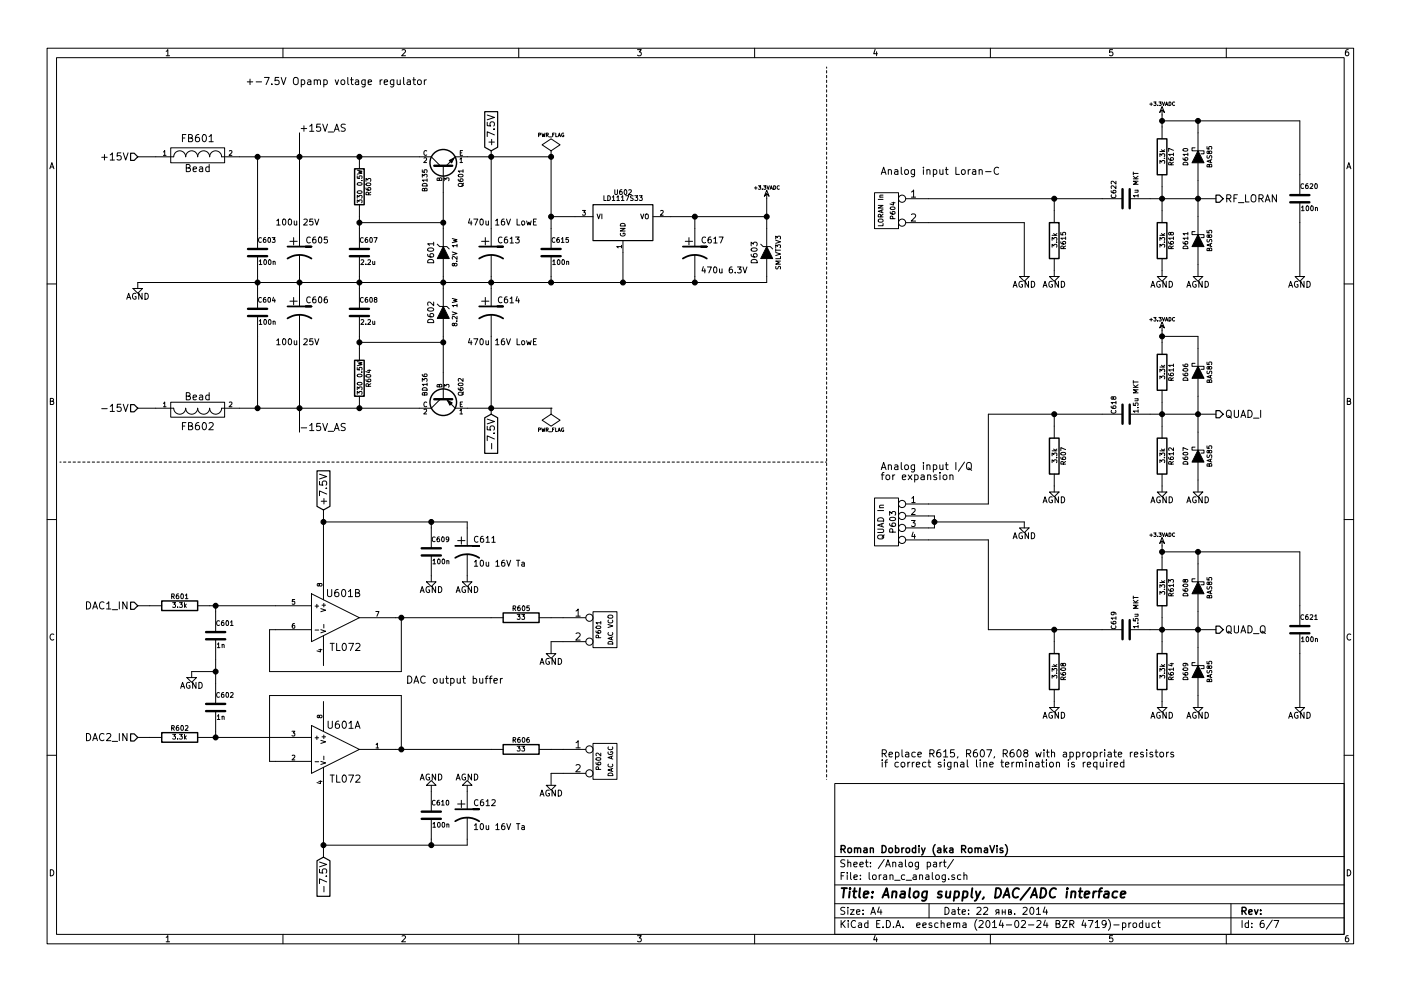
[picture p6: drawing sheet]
EESchema Schematic File Version 2
LIBS:74xx_seppower
LIBS:power
LIBS:device
LIBS:transistors
LIBS:conn
LIBS:linear
LIBS:regul
LIBS:cmos4000
LIBS:adc-dac
LIBS:memory
LIBS:xilinx
LIBS:special
LIBS:microcontrollers
LIBS:dsp
LIBS:microchip
LIBS:analog_switches
LIBS:motorola
LIBS:texas
LIBS:intel
LIBS:audio
LIBS:interface
LIBS:digital-audio
LIBS:philips
LIBS:display
LIBS:cypress
LIBS:siliconi
LIBS:opto
LIBS:atmel
LIBS:contrib
LIBS:valves
LIBS:stm32
LIBS:lan8720
LIBS:hole
LIBS:ts8121
LIBS:74xgxx
LIBS:ac-dc
LIBS:brooktre
LIBS:cmos_ieee
LIBS:dc-dc
LIBS:elec-unifil
LIBS:ftdi
LIBS:gennum
LIBS:graphic
LIBS:hc11
LIBS:logo
LIBS:microchip1
LIBS:microchip_pic10mcu
LIBS:microchip_pic12mcu
LIBS:microchip_pic16mcu
LIBS:msp430
LIBS:nxp_armmcu
LIBS:powerint
LIBS:pspice
LIBS:references
LIBS:relays
LIBS:rfcom
LIBS:sensors
LIBS:stm8
LIBS:supertex
LIBS:transf
LIBS:video
LIBS:led_holder
LIBS:crystal_shielded
LIBS:conn_2s
LIBS:loran_c_proc_board-cache
EELAYER 24 0
EELAYER END
$Descr A4 11693 8268
encoding utf-8
Sheet 6 7
Title "Analog supply, DAC/ADC interface"
Date "22 янв. 2014"
Rev ""
Comp "Roman Dobrodiy (aka RomaVis)"
Comment1 ""
Comment2 ""
Comment3 ""
Comment4 ""
$EndDescr
Text HLabel 1150 1300 0    60   Input ~ 0
+15V
Text HLabel 1150 3400 0    60   Input ~ 0
-15V
$Comp
L R R603
U 1 1
P 3000 1550
F 0 "R603" V 3080 1550 40  0000 C CNN
F 1 "330 0.5W" V 3007 1551 40  0000 C CNN
F 2 "w_pth_resistors:RC05" V 2930 1550 30  0001 C CNN
F 3 "" H 3000 1550 30  0000 C CNN
	1    3000 1550
	1    0    0    -1  
$EndComp
$Comp
L ZENER D601
U 1 1
P 3700 2100
F 0 "D601" H 3700 2200 50  0000 C CNN
F 1 "8.2V 1W" H 3700 2000 40  0000 C CNN
F 2 "w_pth_diodes:diode_do41" H 3700 2100 60  0001 C CNN
F 3 "" H 3700 2100 60  0000 C CNN
	1    3700 2100
	0    -1   -1   0   
$EndComp
$Comp
L BD135 Q601
U 1 1
P 3700 1400
F 0 "Q601" H 3700 1250 40  0000 R CNN
F 1 "BD135" H 3700 1550 40  0000 R CNN
F 2 "Housings_SOT:SOT126_SOT32_Housing_Vertical_BigPads" H 3580 1500 29  0001 C CNN
F 3 "" H 3700 1400 60  0000 C CNN
	1    3700 1400
	0    -1   -1   0   
$EndComp
$Comp
L BD136 Q602
U 1 1
P 3700 3300
F 0 "Q602" H 3700 3150 40  0000 R CNN
F 1 "BD136" H 3700 3450 40  0000 R CNN
F 2 "Housings_SOT:SOT126_SOT32_Housing_Vertical_BigPads" H 3580 3400 29  0001 C CNN
F 3 "" H 3700 3300 60  0000 C CNN
	1    3700 3300
	0    -1   1    0   
$EndComp
$Comp
L CP1 C613
U 1 1
P 4100 2100
F 0 "C613" H 4150 2200 50  0000 L CNN
F 1 "470u 16V LowE" H 3900 2350 50  0000 L CNN
F 2 "w_pth_capacitors:CP_10x12.5mm" H 4100 2100 60  0001 C CNN
F 3 "" H 4100 2100 60  0000 C CNN
	1    4100 2100
	1    0    0    -1  
$EndComp
$Comp
L CP1 C605
U 1 1
P 2500 2100
F 0 "C605" H 2550 2200 50  0000 L CNN
F 1 "100u 25V" H 2300 2350 50  0000 L CNN
F 2 "w_pth_capacitors:CP_6.3x11mm" H 2500 2100 60  0001 C CNN
F 3 "" H 2500 2100 60  0000 C CNN
	1    2500 2100
	1    0    0    -1  
$EndComp
$Comp
L C C603
U 1 1
P 2150 2100
F 0 "C603" H 2150 2200 40  0000 L CNN
F 1 "100n" H 2156 2015 40  0000 L CNN
F 2 "w_smd_capacitors:c_1206" H 2188 1950 30  0001 C CNN
F 3 "" H 2150 2100 60  0000 C CNN
	1    2150 2100
	1    0    0    -1  
$EndComp
$Comp
L FILTER FB601
U 1 1
P 1650 1300
F 0 "FB601" H 1650 1450 60  0000 C CNN
F 1 "Bead" H 1650 1200 60  0000 C CNN
F 2 "w_pth_resistors:RC07" H 1650 1300 60  0001 C CNN
F 3 "" H 1650 1300 60  0000 C CNN
	1    1650 1300
	1    0    0    -1  
$EndComp
$Comp
L C C615
U 1 1
P 4600 2100
F 0 "C615" H 4600 2200 40  0000 L CNN
F 1 "100n" H 4606 2015 40  0000 L CNN
F 2 "w_smd_capacitors:c_1206" H 4638 1950 30  0001 C CNN
F 3 "" H 4600 2100 60  0000 C CNN
	1    4600 2100
	1    0    0    -1  
$EndComp
$Comp
L NCP1117ST33T3G U602
U 1 1
P 5200 1850
F 0 "U602" H 5200 2100 40  0000 C CNN
F 1 "LD1117S33" H 5200 2050 40  0000 C CNN
F 2 "SMD_Packages:SOT223" H 5200 1850 60  0001 C CNN
F 3 "" H 5200 1850 60  0000 C CNN
	1    5200 1850
	1    0    0    -1  
$EndComp
$Comp
L +3.3VADC #PWR0110
U 1 1
P 6400 1650
F 0 "#PWR0110" H 6400 1770 20  0001 C CNN
F 1 "+3.3VADC" H 6400 1740 30  0000 C CNN
F 2 "" H 6400 1650 60  0000 C CNN
F 3 "" H 6400 1650 60  0000 C CNN
	1    6400 1650
	1    0    0    -1  
$EndComp
$Comp
L C C604
U 1 1
P 2150 2600
F 0 "C604" H 2150 2700 40  0000 L CNN
F 1 "100n" H 2156 2515 40  0000 L CNN
F 2 "w_smd_capacitors:c_1206" H 2188 2450 30  0001 C CNN
F 3 "" H 2150 2600 60  0000 C CNN
	1    2150 2600
	1    0    0    -1  
$EndComp
$Comp
L FILTER FB602
U 1 1
P 1650 3400
F 0 "FB602" H 1650 3550 60  0000 C CNN
F 1 "Bead" H 1650 3300 60  0000 C CNN
F 2 "w_pth_resistors:RC07" H 1650 3400 60  0001 C CNN
F 3 "" H 1650 3400 60  0000 C CNN
	1    1650 3400
	1    0    0    1   
$EndComp
$Comp
L CP1 C606
U 1 1
P 2500 2600
F 0 "C606" H 2550 2700 50  0000 L CNN
F 1 "100u 25V" H 2300 2350 50  0000 L CNN
F 2 "w_pth_capacitors:CP_6.3x11mm" H 2500 2600 60  0001 C CNN
F 3 "" H 2500 2600 60  0000 C CNN
	1    2500 2600
	1    0    0    -1  
$EndComp
$Comp
L ZENER D602
U 1 1
P 3700 2600
F 0 "D602" H 3700 2700 50  0000 C CNN
F 1 "8.2V 1W" H 3700 2500 40  0000 C CNN
F 2 "w_pth_diodes:diode_do41" H 3700 2600 60  0001 C CNN
F 3 "" H 3700 2600 60  0000 C CNN
	1    3700 2600
	0    -1   -1   0   
$EndComp
$Comp
L R R604
U 1 1
P 3000 3150
F 0 "R604" V 3080 3150 40  0000 C CNN
F 1 "330 0.5W" V 3007 3151 40  0000 C CNN
F 2 "w_pth_resistors:RC05" V 2930 3150 30  0001 C CNN
F 3 "" H 3000 3150 30  0000 C CNN
	1    3000 3150
	1    0    0    -1  
$EndComp
$Comp
L CP1 C614
U 1 1
P 4100 2600
F 0 "C614" H 4150 2700 50  0000 L CNN
F 1 "470u 16V LowE" H 3900 2350 50  0000 L CNN
F 2 "w_pth_capacitors:CP_10x12.5mm" H 4100 2600 60  0001 C CNN
F 3 "" H 4100 2600 60  0000 C CNN
	1    4100 2600
	1    0    0    -1  
$EndComp
Text GLabel 4100 1250 1    60   Input ~ 0
+7.5V
Text GLabel 4100 3450 3    60   Input ~ 0
-7.5V
$Comp
L AGND #PWR0111
U 1 1
P 1150 2400
F 0 "#PWR0111" H 1150 2400 40  0001 C CNN
F 1 "AGND" H 1150 2330 50  0000 C CNN
F 2 "" H 1150 2400 60  0000 C CNN
F 3 "" H 1150 2400 60  0000 C CNN
	1    1150 2400
	1    0    0    -1  
$EndComp
$Comp
L TL072 U601
U 2 1
P 2800 5150
F 0 "U601" H 2750 5350 60  0000 L CNN
F 1 "TL072" H 2750 4900 60  0000 L CNN
F 2 "w_smd_dil:so-8" H 2800 5150 60  0001 C CNN
F 3 "" H 2800 5150 60  0000 C CNN
	2    2800 5150
	1    0    0    -1  
$EndComp
$Comp
L TL072 U601
U 1 1
P 2800 6250
F 0 "U601" H 2750 6450 60  0000 L CNN
F 1 "TL072" H 2750 6000 60  0000 L CNN
F 2 "w_smd_dil:so-8" H 2800 6250 60  0001 C CNN
F 3 "" H 2800 6250 60  0000 C CNN
	1    2800 6250
	1    0    0    -1  
$EndComp
Text GLabel 2700 7150 3    60   Input ~ 0
-7.5V
Text GLabel 2700 4250 1    60   Input ~ 0
+7.5V
$Comp
L C C609
U 1 1
P 3600 4600
F 0 "C609" H 3600 4700 40  0000 L CNN
F 1 "100n" H 3606 4515 40  0000 L CNN
F 2 "w_smd_capacitors:c_1206" H 3638 4450 30  0001 C CNN
F 3 "" H 3600 4600 60  0000 C CNN
	1    3600 4600
	1    0    0    -1  
$EndComp
$Comp
L CP1 C611
U 1 1
P 3900 4600
F 0 "C611" H 3950 4700 50  0000 L CNN
F 1 "10u 16V Ta" H 3950 4500 50  0000 L CNN
F 2 "w_smd_capacitors:c_tant_B" H 3900 4600 60  0001 C CNN
F 3 "" H 3900 4600 60  0000 C CNN
	1    3900 4600
	1    0    0    -1  
$EndComp
$Comp
L R R605
U 1 1
P 4350 5150
F 0 "R605" V 4430 5150 40  0000 C CNN
F 1 "33" V 4357 5151 40  0000 C CNN
F 2 "w_smd_resistors:r_0805" V 4280 5150 30  0001 C CNN
F 3 "" H 4350 5150 30  0000 C CNN
	1    4350 5150
	0    -1   -1   0   
$EndComp
$Comp
L R R606
U 1 1
P 4350 6250
F 0 "R606" V 4430 6250 40  0000 C CNN
F 1 "33" V 4357 6251 40  0000 C CNN
F 2 "w_smd_resistors:r_0805" V 4280 6250 30  0001 C CNN
F 3 "" H 4350 6250 30  0000 C CNN
	1    4350 6250
	0    -1   -1   0   
$EndComp
$Comp
L CONN_2 P601
U 1 1
P 5050 5250
F 0 "P601" V 5000 5250 40  0000 C CNN
F 1 "DAC VCO" V 5100 5250 40  0000 C CNN
F 2 "w_conn_kk100:kk100_22-23-2021" H 5050 5250 60  0001 C CNN
F 3 "" H 5050 5250 60  0000 C CNN
	1    5050 5250
	1    0    0    -1  
$EndComp
$Comp
L AGND #PWR0112
U 1 1
P 3600 4850
F 0 "#PWR0112" H 3600 4850 40  0001 C CNN
F 1 "AGND" H 3600 4780 50  0000 C CNN
F 2 "" H 3600 4850 60  0000 C CNN
F 3 "" H 3600 4850 60  0000 C CNN
	1    3600 4850
	1    0    0    -1  
$EndComp
$Comp
L AGND #PWR0113
U 1 1
P 3900 4850
F 0 "#PWR0113" H 3900 4850 40  0001 C CNN
F 1 "AGND" H 3900 4780 50  0000 C CNN
F 2 "" H 3900 4850 60  0000 C CNN
F 3 "" H 3900 4850 60  0000 C CNN
	1    3900 4850
	1    0    0    -1  
$EndComp
$Comp
L C C610
U 1 1
P 3600 6800
F 0 "C610" H 3600 6900 40  0000 L CNN
F 1 "100n" H 3606 6715 40  0000 L CNN
F 2 "w_smd_capacitors:c_1206" H 3638 6650 30  0001 C CNN
F 3 "" H 3600 6800 60  0000 C CNN
	1    3600 6800
	1    0    0    -1  
$EndComp
$Comp
L CP1 C612
U 1 1
P 3900 6800
F 0 "C612" H 3950 6900 50  0000 L CNN
F 1 "10u 16V Ta" H 3950 6700 50  0000 L CNN
F 2 "w_smd_capacitors:c_tant_B" H 3900 6800 60  0001 C CNN
F 3 "" H 3900 6800 60  0000 C CNN
	1    3900 6800
	1    0    0    -1  
$EndComp
$Comp
L AGND #PWR0114
U 1 1
P 3600 6550
F 0 "#PWR0114" H 3600 6550 40  0001 C CNN
F 1 "AGND" H 3600 6480 50  0000 C CNN
F 2 "" H 3600 6550 60  0000 C CNN
F 3 "" H 3600 6550 60  0000 C CNN
	1    3600 6550
	1    0    0    1   
$EndComp
$Comp
L AGND #PWR0115
U 1 1
P 3900 6550
F 0 "#PWR0115" H 3900 6550 40  0001 C CNN
F 1 "AGND" H 3900 6480 50  0000 C CNN
F 2 "" H 3900 6550 60  0000 C CNN
F 3 "" H 3900 6550 60  0000 C CNN
	1    3900 6550
	1    0    0    1   
$EndComp
$Comp
L PWR_FLAG #FLG0116
U 1 1
P 4600 1300
F 0 "#FLG0116" H 4600 1395 30  0001 C CNN
F 1 "PWR_FLAG" H 4600 1480 30  0000 C CNN
F 2 "" H 4600 1300 60  0000 C CNN
F 3 "" H 4600 1300 60  0000 C CNN
	1    4600 1300
	1    0    0    -1  
$EndComp
$Comp
L PWR_FLAG #FLG0117
U 1 1
P 4600 3400
F 0 "#FLG0117" H 4600 3495 30  0001 C CNN
F 1 "PWR_FLAG" H 4600 3580 30  0000 C CNN
F 2 "" H 4600 3400 60  0000 C CNN
F 3 "" H 4600 3400 60  0000 C CNN
	1    4600 3400
	-1   0    0    1   
$EndComp
$Comp
L CONN_2 P602
U 1 1
P 5050 6350
F 0 "P602" V 5000 6350 40  0000 C CNN
F 1 "DAC AGC" V 5100 6350 40  0000 C CNN
F 2 "w_conn_kk100:kk100_22-23-2021" H 5050 6350 60  0001 C CNN
F 3 "" H 5050 6350 60  0000 C CNN
	1    5050 6350
	1    0    0    -1  
$EndComp
$Comp
L AGND #PWR0118
U 1 1
P 4600 5450
F 0 "#PWR0118" H 4600 5450 40  0001 C CNN
F 1 "AGND" H 4600 5380 50  0000 C CNN
F 2 "" H 4600 5450 60  0000 C CNN
F 3 "" H 4600 5450 60  0000 C CNN
	1    4600 5450
	1    0    0    -1  
$EndComp
$Comp
L AGND #PWR0119
U 1 1
P 4600 6550
F 0 "#PWR0119" H 4600 6550 40  0001 C CNN
F 1 "AGND" H 4600 6480 50  0000 C CNN
F 2 "" H 4600 6550 60  0000 C CNN
F 3 "" H 4600 6550 60  0000 C CNN
	1    4600 6550
	1    0    0    -1  
$EndComp
Text HLabel 1150 5050 0    60   Input ~ 0
DAC1_IN
Text HLabel 1150 6150 0    60   Input ~ 0
DAC2_IN
Text Notes 4200 5700 2    60   ~ 0
DAC output buffer
$Comp
L R R601
U 1 1
P 1500 5050
F 0 "R601" V 1580 5050 40  0000 C CNN
F 1 "3.3k" V 1507 5051 40  0000 C CNN
F 2 "w_smd_resistors:r_1206" V 1430 5050 30  0001 C CNN
F 3 "" H 1500 5050 30  0000 C CNN
	1    1500 5050
	0    -1   -1   0   
$EndComp
$Comp
L R R602
U 1 1
P 1500 6150
F 0 "R602" V 1580 6150 40  0000 C CNN
F 1 "3.3k" V 1507 6151 40  0000 C CNN
F 2 "w_smd_resistors:r_1206" V 1430 6150 30  0001 C CNN
F 3 "" H 1500 6150 30  0000 C CNN
	1    1500 6150
	0    -1   -1   0   
$EndComp
$Comp
L C C601
U 1 1
P 1800 5300
F 0 "C601" H 1800 5400 40  0000 L CNN
F 1 "1n" H 1806 5215 40  0000 L CNN
F 2 "w_smd_capacitors:c_1206" H 1838 5150 30  0001 C CNN
F 3 "" H 1800 5300 60  0000 C CNN
	1    1800 5300
	1    0    0    -1  
$EndComp
$Comp
L C C602
U 1 1
P 1800 5900
F 0 "C602" H 1800 6000 40  0000 L CNN
F 1 "1n" H 1806 5815 40  0000 L CNN
F 2 "w_smd_capacitors:c_1206" H 1838 5750 30  0001 C CNN
F 3 "" H 1800 5900 60  0000 C CNN
	1    1800 5900
	1    0    0    -1  
$EndComp
$Comp
L AGND #PWR0120
U 1 1
P 1600 5650
F 0 "#PWR0120" H 1600 5650 40  0001 C CNN
F 1 "AGND" H 1600 5580 50  0000 C CNN
F 2 "" H 1600 5650 60  0000 C CNN
F 3 "" H 1600 5650 60  0000 C CNN
	1    1600 5650
	1    0    0    -1  
$EndComp
Text Notes 2050 700  0    60   ~ 0
+-7.5V Opamp voltage regulator
$Comp
L AGND #PWR0121
U 1 1
P 8550 4400
F 0 "#PWR0121" H 8550 4400 40  0001 C CNN
F 1 "AGND" H 8550 4330 50  0000 C CNN
F 2 "" H 8550 4400 60  0000 C CNN
F 3 "" H 8550 4400 60  0000 C CNN
	1    8550 4400
	-1   0    0    -1  
$EndComp
$Comp
L C C618
U 1 1
P 9400 3450
F 0 "C618" H 9400 3550 40  0000 L CNN
F 1 "1.5u MKT" H 9406 3365 40  0000 L CNN
F 2 "w_pth_capacitors:cnp_7x6mm" H 9438 3300 30  0001 C CNN
F 3 "" H 9400 3450 60  0000 C CNN
	1    9400 3450
	0    -1   -1   0   
$EndComp
$Comp
L R R611
U 1 1
P 9700 3100
F 0 "R611" V 9780 3100 40  0000 C CNN
F 1 "3.3k" V 9707 3101 40  0000 C CNN
F 2 "w_smd_resistors:r_1206" V 9630 3100 30  0001 C CNN
F 3 "" H 9700 3100 30  0000 C CNN
	1    9700 3100
	1    0    0    -1  
$EndComp
$Comp
L R R612
U 1 1
P 9700 3800
F 0 "R612" V 9780 3800 40  0000 C CNN
F 1 "3.3k" V 9707 3801 40  0000 C CNN
F 2 "w_smd_resistors:r_1206" V 9630 3800 30  0001 C CNN
F 3 "" H 9700 3800 30  0000 C CNN
	1    9700 3800
	1    0    0    -1  
$EndComp
$Comp
L R R607
U 1 1
P 8800 3800
F 0 "R607" V 8880 3800 40  0000 C CNN
F 1 "3.3k" V 8807 3801 40  0000 C CNN
F 2 "w_smd_resistors:r_1206" V 8730 3800 30  0001 C CNN
F 3 "" H 8800 3800 30  0000 C CNN
	1    8800 3800
	1    0    0    -1  
$EndComp
$Comp
L AGND #PWR0122
U 1 1
P 8800 4100
F 0 "#PWR0122" H 8800 4100 40  0001 C CNN
F 1 "AGND" H 8800 4030 50  0000 C CNN
F 2 "" H 8800 4100 60  0000 C CNN
F 3 "" H 8800 4100 60  0000 C CNN
	1    8800 4100
	-1   0    0    -1  
$EndComp
$Comp
L DIODESCH D606
U 1 1
P 10000 3100
F 0 "D606" H 10000 3200 40  0000 C CNN
F 1 "BAS85" H 10000 3000 40  0000 C CNN
F 2 "w_smd_diode:sod80c" H 10000 3100 60  0001 C CNN
F 3 "" H 10000 3100 60  0000 C CNN
	1    10000 3100
	0    -1   -1   0   
$EndComp
$Comp
L DIODESCH D607
U 1 1
P 10000 3800
F 0 "D607" H 10000 3900 40  0000 C CNN
F 1 "BAS85" H 10000 3700 40  0000 C CNN
F 2 "w_smd_diode:sod80c" H 10000 3800 60  0001 C CNN
F 3 "" H 10000 3800 60  0000 C CNN
	1    10000 3800
	0    -1   -1   0   
$EndComp
$Comp
L AGND #PWR0123
U 1 1
P 9700 4100
F 0 "#PWR0123" H 9700 4100 40  0001 C CNN
F 1 "AGND" H 9700 4030 50  0000 C CNN
F 2 "" H 9700 4100 60  0000 C CNN
F 3 "" H 9700 4100 60  0000 C CNN
	1    9700 4100
	-1   0    0    -1  
$EndComp
$Comp
L AGND #PWR0124
U 1 1
P 10000 4100
F 0 "#PWR0124" H 10000 4100 40  0001 C CNN
F 1 "AGND" H 10000 4030 50  0000 C CNN
F 2 "" H 10000 4100 60  0000 C CNN
F 3 "" H 10000 4100 60  0000 C CNN
	1    10000 4100
	-1   0    0    -1  
$EndComp
$Comp
L +3.3VADC #PWR0125
U 1 1
P 9700 2750
F 0 "#PWR0125" H 9700 2870 20  0001 C CNN
F 1 "+3.3VADC" H 9700 2840 30  0000 C CNN
F 2 "" H 9700 2750 60  0000 C CNN
F 3 "" H 9700 2750 60  0000 C CNN
	1    9700 2750
	1    0    0    -1  
$EndComp
$Comp
L ZENER D603
U 1 1
P 6400 2100
F 0 "D603" H 6400 2200 50  0000 C CNN
F 1 "SMLVT3V3" H 6400 2000 40  0000 C CNN
F 2 "w_smd_diode:do214aa" H 6400 2100 60  0001 C CNN
F 3 "" H 6400 2100 60  0000 C CNN
	1    6400 2100
	0    -1   -1   0   
$EndComp
Text HLabel 10150 3450 2    60   Output ~ 0
QUAD_I
$Comp
L C C620
U 1 1
P 10850 1650
F 0 "C620" H 10850 1750 40  0000 L CNN
F 1 "100n" H 10856 1565 40  0000 L CNN
F 2 "w_smd_capacitors:c_1206" H 10888 1500 30  0001 C CNN
F 3 "" H 10850 1650 60  0000 C CNN
	1    10850 1650
	1    0    0    -1  
$EndComp
$Comp
L C C619
U 1 1
P 9400 5250
F 0 "C619" H 9400 5350 40  0000 L CNN
F 1 "1.5u MKT" H 9406 5165 40  0000 L CNN
F 2 "w_pth_capacitors:cnp_7x6mm" H 9438 5100 30  0001 C CNN
F 3 "" H 9400 5250 60  0000 C CNN
	1    9400 5250
	0    -1   -1   0   
$EndComp
$Comp
L R R613
U 1 1
P 9700 4900
F 0 "R613" V 9780 4900 40  0000 C CNN
F 1 "3.3k" V 9707 4901 40  0000 C CNN
F 2 "w_smd_resistors:r_1206" V 9630 4900 30  0001 C CNN
F 3 "" H 9700 4900 30  0000 C CNN
	1    9700 4900
	1    0    0    -1  
$EndComp
$Comp
L R R614
U 1 1
P 9700 5600
F 0 "R614" V 9780 5600 40  0000 C CNN
F 1 "3.3k" V 9707 5601 40  0000 C CNN
F 2 "w_smd_resistors:r_1206" V 9630 5600 30  0001 C CNN
F 3 "" H 9700 5600 30  0000 C CNN
	1    9700 5600
	1    0    0    -1  
$EndComp
$Comp
L R R608
U 1 1
P 8800 5600
F 0 "R608" V 8880 5600 40  0000 C CNN
F 1 "3.3k" V 8807 5601 40  0000 C CNN
F 2 "w_smd_resistors:r_1206" V 8730 5600 30  0001 C CNN
F 3 "" H 8800 5600 30  0000 C CNN
	1    8800 5600
	1    0    0    -1  
$EndComp
$Comp
L AGND #PWR0126
U 1 1
P 8800 5900
F 0 "#PWR0126" H 8800 5900 40  0001 C CNN
F 1 "AGND" H 8800 5830 50  0000 C CNN
F 2 "" H 8800 5900 60  0000 C CNN
F 3 "" H 8800 5900 60  0000 C CNN
	1    8800 5900
	-1   0    0    -1  
$EndComp
$Comp
L DIODESCH D608
U 1 1
P 10000 4900
F 0 "D608" H 10000 5000 40  0000 C CNN
F 1 "BAS85" H 10000 4800 40  0000 C CNN
F 2 "w_smd_diode:sod80c" H 10000 4900 60  0001 C CNN
F 3 "" H 10000 4900 60  0000 C CNN
	1    10000 4900
	0    -1   -1   0   
$EndComp
$Comp
L DIODESCH D609
U 1 1
P 10000 5600
F 0 "D609" H 10000 5700 40  0000 C CNN
F 1 "BAS85" H 10000 5500 40  0000 C CNN
F 2 "w_smd_diode:sod80c" H 10000 5600 60  0001 C CNN
F 3 "" H 10000 5600 60  0000 C CNN
	1    10000 5600
	0    -1   -1   0   
$EndComp
$Comp
L AGND #PWR0127
U 1 1
P 9700 5900
F 0 "#PWR0127" H 9700 5900 40  0001 C CNN
F 1 "AGND" H 9700 5830 50  0000 C CNN
F 2 "" H 9700 5900 60  0000 C CNN
F 3 "" H 9700 5900 60  0000 C CNN
	1    9700 5900
	-1   0    0    -1  
$EndComp
$Comp
L AGND #PWR0128
U 1 1
P 10000 5900
F 0 "#PWR0128" H 10000 5900 40  0001 C CNN
F 1 "AGND" H 10000 5830 50  0000 C CNN
F 2 "" H 10000 5900 60  0000 C CNN
F 3 "" H 10000 5900 60  0000 C CNN
	1    10000 5900
	-1   0    0    -1  
$EndComp
$Comp
L +3.3VADC #PWR0129
U 1 1
P 9700 4550
F 0 "#PWR0129" H 9700 4670 20  0001 C CNN
F 1 "+3.3VADC" H 9700 4640 30  0000 C CNN
F 2 "" H 9700 4550 60  0000 C CNN
F 3 "" H 9700 4550 60  0000 C CNN
	1    9700 4550
	1    0    0    -1  
$EndComp
Text HLabel 10150 5250 2    60   Output ~ 0
QUAD_Q
$Comp
L C C621
U 1 1
P 10850 5250
F 0 "C621" H 10850 5350 40  0000 L CNN
F 1 "100n" H 10856 5165 40  0000 L CNN
F 2 "w_smd_capacitors:c_1206" H 10888 5100 30  0001 C CNN
F 3 "" H 10850 5250 60  0000 C CNN
	1    10850 5250
	1    0    0    -1  
$EndComp
$Comp
L AGND #PWR0130
U 1 1
P 10850 5900
F 0 "#PWR0130" H 10850 5900 40  0001 C CNN
F 1 "AGND" H 10850 5830 50  0000 C CNN
F 2 "" H 10850 5900 60  0000 C CNN
F 3 "" H 10850 5900 60  0000 C CNN
	1    10850 5900
	-1   0    0    -1  
$EndComp
Text Notes 7350 4000 0    60   ~ 0
Analog input I/Q\nfor expansion
$Comp
L CP1 C617
U 1 1
P 5800 2100
F 0 "C617" H 5850 2200 50  0000 L CNN
F 1 "470u 6.3V" H 5850 1950 50  0000 L CNN
F 2 "w_pth_capacitors:CP_6.3x11mm" H 5800 2100 60  0001 C CNN
F 3 "" H 5800 2100 60  0000 C CNN
	1    5800 2100
	1    0    0    -1  
$EndComp
Text Label 2500 1100 0    60   ~ 0
+15V_AS
Text Label 2500 3600 0    60   ~ 0
-15V_AS
Wire Wire Line
	3000 1800 3000 1900
Wire Wire Line
	3000 1850 3700 1850
Wire Wire Line
	3000 2300 3000 2400
Wire Wire Line
	3700 1600 3700 1900
Wire Wire Line
	2000 1300 3500 1300
Wire Wire Line
	4100 1250 4100 1900
Wire Wire Line
	4100 2300 4100 2400
Wire Wire Line
	2500 2300 2500 2400
Connection ~ 3000 2350
Wire Wire Line
	2500 1100 2500 1900
Wire Wire Line
	2150 1900 2150 1300
Connection ~ 2500 1300
Wire Wire Line
	2150 2300 2150 2400
Connection ~ 2500 2350
Connection ~ 2150 1300
Connection ~ 2150 2350
Wire Wire Line
	1150 1300 1300 1300
Wire Wire Line
	4600 1300 4600 1900
Connection ~ 4100 1300
Wire Wire Line
	4600 2350 4600 2300
Connection ~ 4100 2350
Wire Wire Line
	4800 1800 4600 1800
Connection ~ 4600 1800
Wire Wire Line
	5200 2350 5200 2100
Connection ~ 4600 2350
Connection ~ 5200 2350
Wire Wire Line
	2000 3400 3500 3400
Wire Wire Line
	2500 2800 2500 3600
Wire Wire Line
	2150 2800 2150 3400
Connection ~ 2500 3400
Connection ~ 2150 3400
Wire Wire Line
	3000 2800 3000 2900
Wire Wire Line
	3000 2850 3700 2850
Wire Wire Line
	3700 2800 3700 3100
Wire Wire Line
	4100 2800 4100 3450
Wire Wire Line
	3900 3400 4600 3400
Wire Wire Line
	1150 3400 1300 3400
Connection ~ 4100 3400
Wire Wire Line
	1150 2350 1150 2400
Wire Wire Line
	2700 6650 2700 7150
Wire Wire Line
	2700 4250 2700 4750
Connection ~ 4600 1300
Wire Wire Line
	3300 5150 4100 5150
Wire Wire Line
	3300 6250 4100 6250
Wire Wire Line
	2250 5250 2250 5600
Wire Wire Line
	2250 5600 3350 5600
Wire Wire Line
	3350 5600 3350 5150
Connection ~ 3350 5150
Wire Wire Line
	2250 5250 2300 5250
Wire Wire Line
	2300 6350 2250 6350
Wire Wire Line
	2250 6350 2250 5800
Wire Wire Line
	2250 5800 3350 5800
Wire Wire Line
	3350 5800 3350 6250
Connection ~ 3350 6250
Wire Wire Line
	4600 5150 4700 5150
Wire Wire Line
	3900 4800 3900 4850
Wire Wire Line
	3600 4800 3600 4850
Wire Wire Line
	3900 4350 3900 4400
Wire Wire Line
	2700 4350 3900 4350
Connection ~ 2700 4350
Wire Wire Line
	3600 4400 3600 4350
Connection ~ 3600 4350
Wire Wire Line
	3900 6600 3900 6550
Wire Wire Line
	3600 6600 3600 6550
Wire Wire Line
	3900 7050 3900 7000
Wire Wire Line
	2700 7050 3900 7050
Wire Wire Line
	3600 7000 3600 7050
Connection ~ 3600 7050
Connection ~ 2700 7050
Wire Wire Line
	4700 5350 4600 5350
Wire Wire Line
	4600 5350 4600 5450
Wire Wire Line
	4700 6450 4600 6450
Wire Wire Line
	4600 6450 4600 6550
Wire Wire Line
	4600 6250 4700 6250
Wire Wire Line
	1150 5050 1250 5050
Wire Wire Line
	1150 6150 1250 6150
Wire Wire Line
	1750 5050 2300 5050
Wire Wire Line
	1800 5100 1800 5050
Connection ~ 1800 5050
Wire Wire Line
	1750 6150 2300 6150
Wire Wire Line
	1800 6100 1800 6150
Connection ~ 1800 6150
Wire Wire Line
	1800 5500 1800 5700
Wire Wire Line
	1800 5600 1600 5600
Wire Wire Line
	1600 5600 1600 5650
Connection ~ 1800 5600
Wire Wire Line
	8250 3450 9200 3450
Wire Wire Line
	9600 3450 10150 3450
Wire Wire Line
	9700 3350 9700 3550
Connection ~ 9700 3450
Wire Wire Line
	8800 4050 8800 4100
Wire Wire Line
	8800 3550 8800 3450
Connection ~ 8800 3450
Wire Wire Line
	10000 3300 10000 3600
Connection ~ 10000 3450
Wire Wire Line
	9700 2750 9700 2850
Wire Wire Line
	10000 2800 10000 2900
Wire Wire Line
	9700 4050 9700 4100
Wire Wire Line
	10000 4100 10000 4000
Connection ~ 9700 2800
Wire Wire Line
	8250 5250 9200 5250
Wire Wire Line
	9600 5250 10150 5250
Wire Wire Line
	9700 5150 9700 5350
Connection ~ 9700 5250
Wire Wire Line
	8800 5850 8800 5900
Wire Wire Line
	8800 5350 8800 5250
Connection ~ 8800 5250
Wire Wire Line
	10000 5100 10000 5400
Connection ~ 10000 5250
Wire Wire Line
	9700 4550 9700 4650
Wire Wire Line
	10000 4600 10000 4700
Wire Wire Line
	9700 5850 9700 5900
Wire Wire Line
	10000 5900 10000 5800
Wire Wire Line
	9700 4600 10850 4600
Connection ~ 9700 4600
Connection ~ 10000 4600
Wire Wire Line
	10850 4600 10850 5050
Wire Wire Line
	10850 5450 10850 5900
Wire Notes Line
	500  3850 6900 3850
Connection ~ 3700 1850
Wire Wire Line
	3700 2300 3700 2400
Connection ~ 3700 2350
Connection ~ 3700 2850
Connection ~ 3000 1850
Connection ~ 3000 2850
Connection ~ 3000 1300
Connection ~ 3000 3400
Wire Wire Line
	6400 1650 6400 1900
Connection ~ 6400 1800
Wire Wire Line
	6400 2350 6400 2300
Wire Wire Line
	3900 1300 4600 1300
$Comp
L CONN_2 P604
U 1 1
P 7400 1750
F 0 "P604" V 7350 1750 40  0000 C CNN
F 1 "LORAN In" V 7450 1750 40  0000 C CNN
F 2 "w_conn_kk100:kk100_22-23-2021" H 7400 1750 60  0001 C CNN
F 3 "" H 7400 1750 60  0000 C CNN
	1    7400 1750
	-1   0    0    -1  
$EndComp
$Comp
L AGND #PWR0131
U 1 1
P 8550 2300
F 0 "#PWR0131" H 8550 2300 40  0001 C CNN
F 1 "AGND" H 8550 2230 50  0000 C CNN
F 2 "" H 8550 2300 60  0000 C CNN
F 3 "" H 8550 2300 60  0000 C CNN
	1    8550 2300
	-1   0    0    -1  
$EndComp
$Comp
L C C622
U 1 1
P 9400 1650
F 0 "C622" H 9400 1750 40  0000 L CNN
F 1 "1u MKT" H 9406 1565 40  0000 L CNN
F 2 "w_pth_capacitors:cnp_7x6mm" H 9438 1500 30  0001 C CNN
F 3 "" H 9400 1650 60  0000 C CNN
	1    9400 1650
	0    -1   -1   0   
$EndComp
$Comp
L R R617
U 1 1
P 9700 1300
F 0 "R617" V 9780 1300 40  0000 C CNN
F 1 "3.3k" V 9707 1301 40  0000 C CNN
F 2 "w_smd_resistors:r_1206" V 9630 1300 30  0001 C CNN
F 3 "" H 9700 1300 30  0000 C CNN
	1    9700 1300
	1    0    0    -1  
$EndComp
$Comp
L R R618
U 1 1
P 9700 2000
F 0 "R618" V 9780 2000 40  0000 C CNN
F 1 "3.3k" V 9707 2001 40  0000 C CNN
F 2 "w_smd_resistors:r_1206" V 9630 2000 30  0001 C CNN
F 3 "" H 9700 2000 30  0000 C CNN
	1    9700 2000
	1    0    0    -1  
$EndComp
$Comp
L R R615
U 1 1
P 8800 2000
F 0 "R615" V 8880 2000 40  0000 C CNN
F 1 "3.3k" V 8807 2001 40  0000 C CNN
F 2 "w_smd_resistors:r_1206" V 8730 2000 30  0001 C CNN
F 3 "" H 8800 2000 30  0000 C CNN
	1    8800 2000
	1    0    0    -1  
$EndComp
$Comp
L AGND #PWR0132
U 1 1
P 8800 2300
F 0 "#PWR0132" H 8800 2300 40  0001 C CNN
F 1 "AGND" H 8800 2230 50  0000 C CNN
F 2 "" H 8800 2300 60  0000 C CNN
F 3 "" H 8800 2300 60  0000 C CNN
	1    8800 2300
	-1   0    0    -1  
$EndComp
$Comp
L DIODESCH D610
U 1 1
P 10000 1300
F 0 "D610" H 10000 1400 40  0000 C CNN
F 1 "BAS85" H 10000 1200 40  0000 C CNN
F 2 "w_smd_diode:sod80c" H 10000 1300 60  0001 C CNN
F 3 "" H 10000 1300 60  0000 C CNN
	1    10000 1300
	0    -1   -1   0   
$EndComp
$Comp
L DIODESCH D611
U 1 1
P 10000 2000
F 0 "D611" H 10000 2100 40  0000 C CNN
F 1 "BAS85" H 10000 1900 40  0000 C CNN
F 2 "w_smd_diode:sod80c" H 10000 2000 60  0001 C CNN
F 3 "" H 10000 2000 60  0000 C CNN
	1    10000 2000
	0    -1   -1   0   
$EndComp
$Comp
L AGND #PWR0133
U 1 1
P 9700 2300
F 0 "#PWR0133" H 9700 2300 40  0001 C CNN
F 1 "AGND" H 9700 2230 50  0000 C CNN
F 2 "" H 9700 2300 60  0000 C CNN
F 3 "" H 9700 2300 60  0000 C CNN
	1    9700 2300
	-1   0    0    -1  
$EndComp
$Comp
L AGND #PWR0134
U 1 1
P 10000 2300
F 0 "#PWR0134" H 10000 2300 40  0001 C CNN
F 1 "AGND" H 10000 2230 50  0000 C CNN
F 2 "" H 10000 2300 60  0000 C CNN
F 3 "" H 10000 2300 60  0000 C CNN
	1    10000 2300
	-1   0    0    -1  
$EndComp
$Comp
L +3.3VADC #PWR0135
U 1 1
P 9700 950
F 0 "#PWR0135" H 9700 1070 20  0001 C CNN
F 1 "+3.3VADC" H 9700 1040 30  0000 C CNN
F 2 "" H 9700 950 60  0000 C CNN
F 3 "" H 9700 950 60  0000 C CNN
	1    9700 950 
	1    0    0    -1  
$EndComp
Text HLabel 10150 1650 2    60   Output ~ 0
RF_LORAN
$Comp
L AGND #PWR0136
U 1 1
P 10850 2300
F 0 "#PWR0136" H 10850 2300 40  0001 C CNN
F 1 "AGND" H 10850 2230 50  0000 C CNN
F 2 "" H 10850 2300 60  0000 C CNN
F 3 "" H 10850 2300 60  0000 C CNN
	1    10850 2300
	-1   0    0    -1  
$EndComp
Text Notes 7350 1450 0    60   ~ 0
Analog input Loran-C
Wire Wire Line
	7750 1850 8550 1850
Wire Wire Line
	8550 1850 8550 2300
Wire Wire Line
	7750 1650 9200 1650
Wire Wire Line
	9600 1650 10150 1650
Wire Wire Line
	9700 1550 9700 1750
Connection ~ 9700 1650
Wire Wire Line
	8800 2250 8800 2300
Wire Wire Line
	8800 1750 8800 1650
Connection ~ 8800 1650
Wire Wire Line
	10000 1500 10000 1800
Connection ~ 10000 1650
Wire Wire Line
	9700 950  9700 1050
Wire Wire Line
	10000 1000 10000 1100
Wire Wire Line
	9700 2250 9700 2300
Wire Wire Line
	10000 2300 10000 2200
Wire Wire Line
	9700 1000 10850 1000
Connection ~ 9700 1000
Connection ~ 10000 1000
Wire Wire Line
	10850 1000 10850 1450
Wire Wire Line
	10850 1850 10850 2300
$Comp
L CONN_4 P603
U 1 1
P 7400 4350
F 0 "P603" V 7350 4350 50  0000 C CNN
F 1 "QUAD In" V 7450 4350 50  0000 C CNN
F 2 "w_conn_kk100:kk100_22-23-2041" H 7400 4350 60  0001 C CNN
F 3 "" H 7400 4350 60  0000 C CNN
	1    7400 4350
	-1   0    0    -1  
$EndComp
Wire Wire Line
	7750 4200 8250 4200
Wire Wire Line
	8250 4200 8250 3450
Wire Wire Line
	7750 4500 8250 4500
Wire Wire Line
	8250 4500 8250 5250
Wire Wire Line
	7750 4300 7800 4300
Wire Wire Line
	7800 4300 7800 4400
Wire Wire Line
	7800 4400 7750 4400
Wire Wire Line
	7800 4350 8550 4350
Wire Wire Line
	8550 4350 8550 4400
Connection ~ 7800 4350
$Comp
L C C607
U 1 1
P 3000 2100
F 0 "C607" H 3000 2200 40  0000 L CNN
F 1 "2.2u" H 3006 2015 40  0000 L CNN
F 2 "w_smd_capacitors:c_1206" H 3038 1950 30  0001 C CNN
F 3 "" H 3000 2100 60  0000 C CNN
	1    3000 2100
	1    0    0    -1  
$EndComp
$Comp
L C C608
U 1 1
P 3000 2600
F 0 "C608" H 3000 2700 40  0000 L CNN
F 1 "2.2u" H 3006 2515 40  0000 L CNN
F 2 "w_smd_capacitors:c_1206" H 3038 2450 30  0001 C CNN
F 3 "" H 3000 2600 60  0000 C CNN
	1    3000 2600
	1    0    0    -1  
$EndComp
Connection ~ 5800 2350
Wire Wire Line
	5800 2350 5800 2300
Connection ~ 5800 1800
Wire Wire Line
	5800 1800 5800 1900
Wire Wire Line
	1150 2350 6400 2350
Wire Wire Line
	5600 1800 6400 1800
Wire Wire Line
	9700 2800 10000 2800
Wire Notes Line
	6900 550  6900 6500
Text Notes 7350 6400 0    60   ~ 0
Replace R615, R607, R608 with appropriate resistors\nif correct signal line termination is required
$EndSCHEMATC
